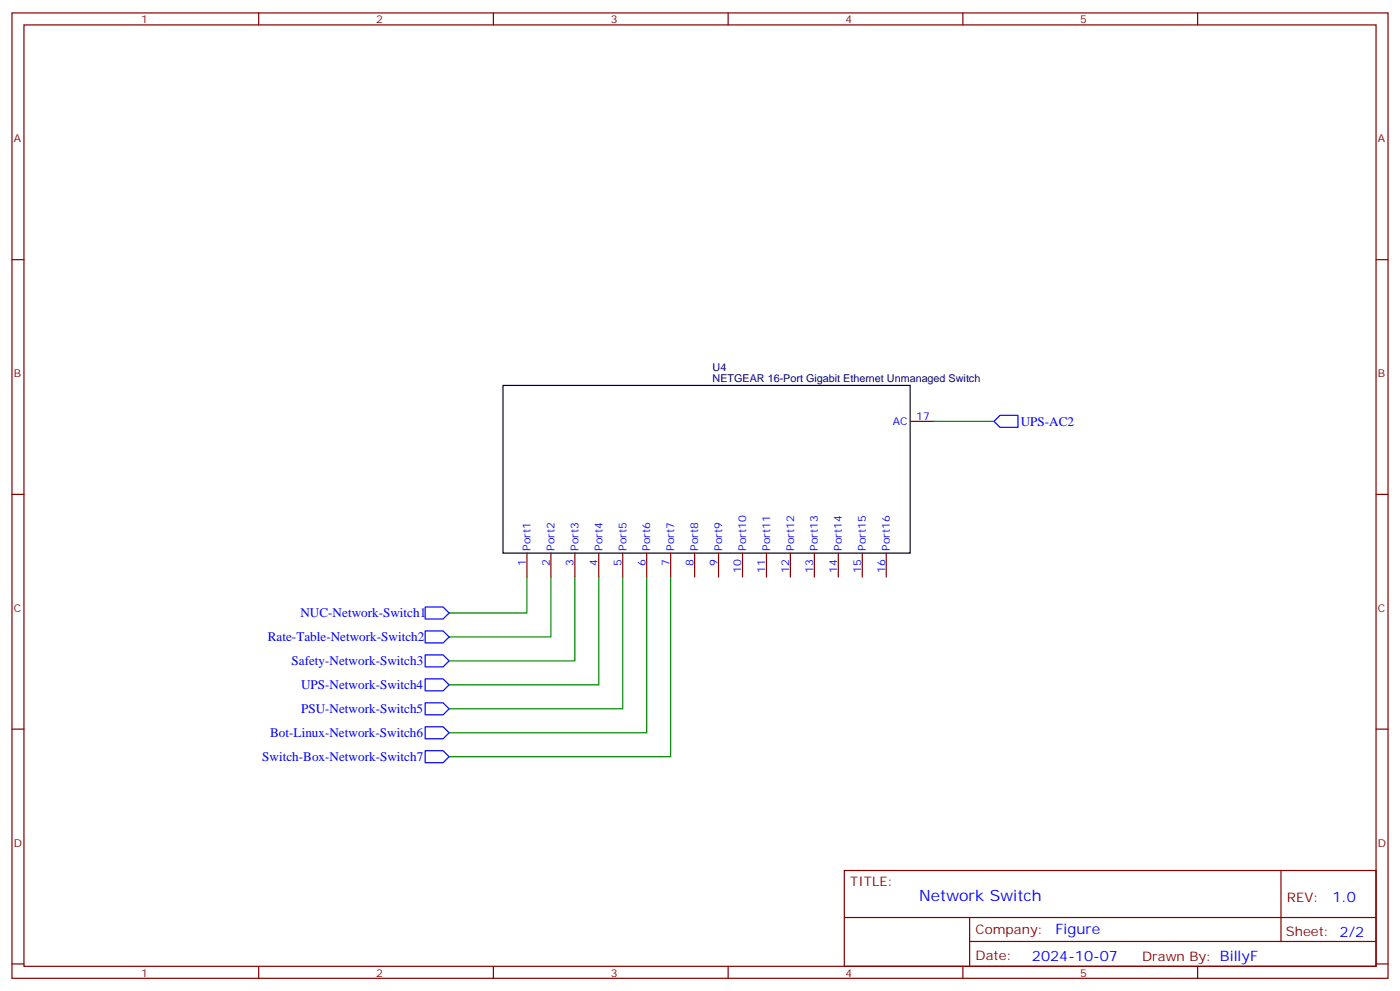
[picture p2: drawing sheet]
<svg xmlns="http://www.w3.org/2000/svg" width="412mm" height="292mm" viewBox="0 0 412 292" stroke-linecap="round" stroke-linejoin="round" font-family="sans-serif">
<g fill="none" stroke="#870000" stroke-width=".35">
<path d="M3.5 3.8h405.4v284.3h-405.4zM7.1 7.3h398.2v277.3h-398.2zM76.2 3.8v3.5M145.3 3.8v3.5M214.5 3.8v3.5M283.6 3.8v3.5M352.8 3.8v3.5M3.5 76.5h3.6M405.3 76.5h3.6M268.1 124.1h7.1M3.5 145.6h3.6M405.3 145.6h3.6"/>
<path d="M155.2 162.9v7.1M162.3 162.9v7.1M169.3 162.9v7.1M176.4 162.9v7.1M183.4 162.9v7.1M190.5 162.9v7.1M197.6 162.9v7.1M204.6 162.9v7.1M211.7 162.9v7.1M218.7 162.9v7.1M225.8 162.9v7.1M232.8 162.9v7.1"/>
<path d="M239.9 162.9v7.1M246.9 162.9v7.1M254 162.9v7.1M261.1 162.9v7.1M3.5 214.8h3.6M405.3 214.8h3.6M248.7 256.4h156.6v28.2h-156.6zM377.3 256.4v20.9M248.7 270.2h156.5M285.6 277.3h119.6M285.6 270.2v14.2M3.5 283.9h3.6"/>
<path d="M76.2 284.6v3.5M145.3 284.6v3.5M214.5 284.6v3.5M283.6 284.6v3.5M352.8 284.6v3.5M405.3 283.9h3.6"/>
</g>
<path d="M148.2 113.5h119.9v49.4h-119.9z" fill="none" stroke="#000" stroke-width=".35"/>
<path d="M294.6 122.3h5.3v3.6h-5.3l-1.8-1.8zM125.2 178.8h5.3l1.8 1.8-1.8 1.7h-5.3zM125.2 185.8h5.3l1.8 1.8-1.8 1.8h-5.3zM125.2 192.9h5.3l1.8 1.8-1.8 1.7h-5.3zM125.2 200h5.3l1.8 1.7-1.8 1.8h-5.3zM125.2 207h5.3l1.8 1.8-1.8 1.7h-5.3zM125.2 214.1h5.3l1.8 1.7-1.8 1.8h-5.3zM125.2 221.1h5.3l1.8 1.8-1.8 1.7h-5.3z" fill="none" stroke="#00f" stroke-width=".35"/>
<path d="M275.2 124.1h17.6M155.2 170v10.6h-22.9M162.3 170v17.6h-30M169.3 170v24.7h-37M176.4 170v31.7h-44.1M183.4 170v38.8h-51.1M190.5 170v45.8h-58.2M197.6 170v52.9h-65.3" fill="none" stroke="#008700" stroke-width=".35"/>
<text font-size="4.6" fill="#00f" x="270.8" y="265.4">Network Switch</text>
<g font-size="4.2" fill="#00f">
<text x="392.5" y="265.7">1.0</text>
<text x="310.9" y="275.2">Figure</text>
<text x="304" y="283">2024-10-07</text>
</g>
<g font-size="3.9" fill="#00f">
<text x="300.7" y="125.4">UPS-AC2</text>
<text x="88.5" y="181.7">NUC-Network-Switch1</text>
<text x="78.9" y="188.9">Rate-Table-Network-Switch2</text>
<text x="85.9" y="195.9">Safety-Network-Switch3</text>
<text x="88.7" y="203">UPS-Network-Switch4</text>
<text x="88.7" y="210">PSU-Network-Switch5</text>
<text x="79.6" y="217.1">Bot-Linux-Network-Switch6</text>
<text x="77.3" y="224.2">Switch-Box-Network-Switch7</text>
</g>
<g font-size="3.9" fill="#800">
<text x="250.5" y="261">TITLE:</text>
<text x="379.1" y="265.7">REV:</text>
<text x="287.4" y="275.2">Company:</text>
<text x="378.7" y="275.8">Sheet: 2/2</text>
<text x="287.4" y="282.9">Date:</text>
<text x="336.4" y="282.9">Drawn By: BillyF</text>
</g>
<g font-size="3.2" fill="#800">
<text x="41.6" y="6.8">1</text>
<text x="110.8" y="6.8">2</text>
<text x="179.9" y="6.8">3</text>
<text x="249.1" y="6.8">4</text>
<text x="318.2" y="6.8">5</text>
<text x="4.1" y="41.9">A</text>
<text x="405.9" y="41.9">A</text>
<text x="4.1" y="111.1">B</text>
<text x="405.9" y="111.1">B</text>
<text x="4.1" y="180.2">C</text>
<text x="405.9" y="180.2">C</text>
<text x="4.1" y="249.3">D</text>
<text x="405.9" y="249.3">D</text>
<text x="41.6" y="287.6">1</text>
<text x="110.8" y="287.6">2</text>
<text x="179.9" y="287.6">3</text>
<text x="249.1" y="287.6">4</text>
<text x="318.2" y="287.6">5</text>
</g>
<g font-size="3.2" fill="#000080">
<text x="209.9" y="112.5">NETGEAR 16-Port Gigabit Ethernet Unmanaged Switch</text>
<text x="209.9" y="109.2">U4</text>
</g>
<g font-size="3.2" fill="#00f">
<text x="263" y="125.2">AC</text>
<text x="269.9" y="123.8">17</text>
<text x="154.9" y="166.7" transform="rotate(-90 154.9 166.7)">1</text>
<text x="156.3" y="162.2" transform="rotate(-90 156.3 162.2)">Port1</text>
<text x="161.9" y="166.7" transform="rotate(-90 161.9 166.7)">2</text>
<text x="163.3" y="162.2" transform="rotate(-90 163.3 162.2)">Port2</text>
<text x="169" y="166.7" transform="rotate(-90 169 166.7)">3</text>
<text x="170.4" y="162.2" transform="rotate(-90 170.4 162.2)">Port3</text>
<text x="176" y="166.7" transform="rotate(-90 176 166.7)">4</text>
<text x="177.4" y="162.2" transform="rotate(-90 177.4 162.2)">Port4</text>
<text x="183.1" y="166.7" transform="rotate(-90 183.1 166.7)">5</text>
<text x="184.5" y="162.2" transform="rotate(-90 184.5 162.2)">Port5</text>
<text x="190.1" y="166.7" transform="rotate(-90 190.1 166.7)">6</text>
<text x="191.6" y="162.2" transform="rotate(-90 191.6 162.2)">Port6</text>
<text x="197.2" y="166.7" transform="rotate(-90 197.2 166.7)">7</text>
<text x="198.6" y="162.2" transform="rotate(-90 198.6 162.2)">Port7</text>
<text x="204.3" y="166.7" transform="rotate(-90 204.3 166.7)">8</text>
<text x="205.7" y="162.2" transform="rotate(-90 205.7 162.2)">Port8</text>
<text x="211.3" y="166.7" transform="rotate(-90 211.3 166.7)">9</text>
<text x="212.7" y="162.2" transform="rotate(-90 212.7 162.2)">Port9</text>
<text x="219.8" y="162.2" transform="rotate(-90 219.8 162.2)">Port10</text>
<text x="226.8" y="162.2" transform="rotate(-90 226.8 162.2)">Port11</text>
<text x="233.9" y="162.2" transform="rotate(-90 233.9 162.2)">Port12</text>
<text x="240.9" y="162.2" transform="rotate(-90 240.9 162.2)">Port13</text>
<text x="248" y="162.2" transform="rotate(-90 248 162.2)">Port14</text>
<text x="255.1" y="162.2" transform="rotate(-90 255.1 162.2)">Port15</text>
<text x="262.1" y="162.2" transform="rotate(-90 262.1 162.2)">Port16</text>
<text x="218.4" y="168.7" transform="rotate(-90 218.4 168.7)">10</text>
<text x="225.4" y="168.7" transform="rotate(-90 225.4 168.7)">11</text>
<text x="232.5" y="168.7" transform="rotate(-90 232.5 168.7)">12</text>
<text x="239.5" y="168.7" transform="rotate(-90 239.5 168.7)">13</text>
<text x="246.6" y="168.7" transform="rotate(-90 246.6 168.7)">14</text>
<text x="253.6" y="168.7" transform="rotate(-90 253.6 168.7)">15</text>
<text x="260.7" y="168.7" transform="rotate(-90 260.7 168.7)">16</text>
</g>
</svg>
